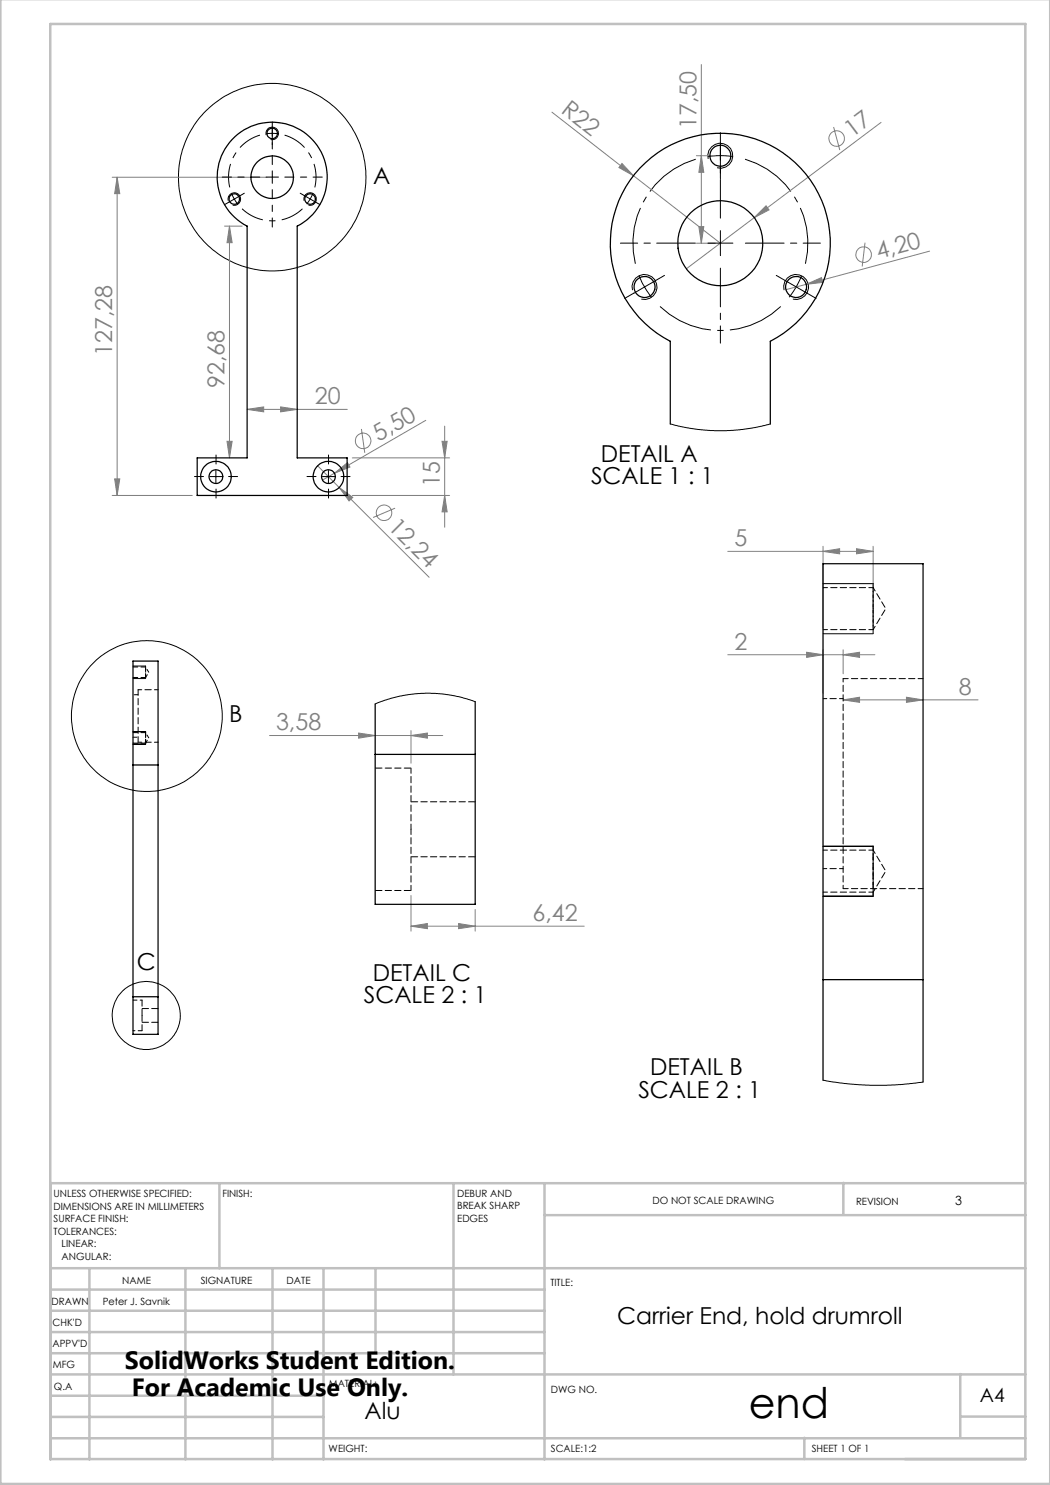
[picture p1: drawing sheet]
<svg xmlns="http://www.w3.org/2000/svg" width="210mm" height="297mm" viewBox="0 0 210 297" stroke-linecap="round" stroke-linejoin="round" font-family="sans-serif">
<g fill="none" stroke="#808080" stroke-width=".2">
<path d="M140.3 12.9v35.7M22.4 35.5h31M23.4 35.5l.6 3.2h-1.1zM23.4 35.5v63.6M110.4 22.4l16.3 12.7M124.4 32.7l2.3 2.4-2.9-1.6zM126.7 35.1l17.4 13.5M139.3 31.1h3.8M140.3 31.1l.5 3.4h-1zM166.7 25.4l1.3 4.6M176.2 24.5l-38.9 29.3M44.9 45.2h3.5"/>
<path d="M45.9 45.2v46.4M45.9 45.2l.5 3.3h-1zM139.3 48.6h3.8M139.8 45.3h1l-.5 3.3zM153.2 41.2l.6 .8-3 1.5zM161.3 56.9l3-1.4 .3 1zM161.3 56.9l-4.1 1M173 48.5l-.6 4.8M185.9 50.2l-24.6 6.7M22.4 99.1h16.1M22.9 95.8h1.1l-.6 3.3zM45.4 88.3h1l-.5 3.3z"/>
<path d="M49.4 81.9l3.3-.5v1zM49.4 81.9h20.1M56.1 81.4l3.3 .5-3.3 .5zM63.5 93.2l4.3 4.3M66.9 94.6l2.6-2.1 .5 .9zM66.9 94.6l-2.4 1.4M67.8 97.5l2.8 2-.8 .7zM67.8 97.5l18 18M70.4 99.1h19.5M70.4 91.6h19.5M72.3 85.8l.7 4.8M85.2 84.1l-18.3 10.5"/>
<path d="M88.4 88.3h1l-.5 3.3zM88.9 85.2v20.2M88.9 99.1l.5 3.3h-1zM79 101.6l-4.4 1.9M145.6 110.3h29M164.6 110.3l3.3-.6v1.1zM164.6 109.3v16.4M171.3 109.7l3.3 .6-3.3 .5zM174.6 109.3v16.4M145.6 130.9h29.4M161.3 130.5l3.3 .4-3.3 .6zM164.6 130v8.7"/>
<path d="M168.6 140l3.3-.6v1.1zM168.6 130.9l3.3-.4v1zM168.6 140h27M168.6 130v4.8M181.3 139.4l3.3 .6-3.3 .5zM53.9 147.1h34.6M71.7 146.6l3.3 .5-3.3 .5zM82.2 147.1l3.3-.5v1zM82.2 146.1v6.5M82.2 179.1v7.1M82.2 185.2l3.3-.5v1zM82.2 185.2h34.6"/>
<path d="M91.7 184.7l3.3 .5-3.3 .5zM95 181.9v4.3"/>
<circle cx="167.3" cy="27.7" r="1.57"/>
<circle cx="172.7" cy="50.9" r="1.56"/>
<circle cx="72.6" cy="88.2" r="1.56"/>
<circle cx="76.8" cy="102.5" r="1.55"/>
</g>
<g fill="none" stroke="#000" stroke-width=".2">
<path d="M46.3 38.7l.5 1.1M46.8 39.8l-1 .6M46.8 39.8l.8 1M47.9 39.2l-1.1 .6M53.2 27a1.26 1.26 0 0 1 1.1-1.6 1.26 1.26 0 0 1 1.4 1.4 1.26 1.26 0 0 1-1.6 1.1M141.6 31.8a2.49 2.49 0 0 1 2.2-3.1 2.49 2.49 0 0 1 2.7 2.7 2.49 2.49 0 0 1-3.1 2.1M45.6 40.1a1.26 1.26 0 0 1 1.2-1.5 1.26 1.26 0 0 1 1.3 1.3 1.26 1.26 0 0 1-1.6 1.1M60.8 40.1a1.25 1.25 0 0 1 1.1-1.5 1.25 1.25 0 0 1 1.4 1.3 1.25 1.25 0 0 1-1.6 1.1M126.5 58a2.5 2.5 0 0 1 2.2-3.1 2.5 2.5 0 0 1 2.7 2.8 2.5 2.5 0 0 1-3.1 2.1M127.8 55.1l1.1 2.3M128.9 57.4l1.4 2.1M128.9 57.4l-2.1 1.3"/>
<path d="M131.1 56.2l-2.2 1.2M156.8 58a2.5 2.5 0 0 1 2.2-3.1 2.5 2.5 0 0 1 2.7 2.8 2.5 2.5 0 0 1-3.1 2.1M41.9 95.3h2.6M43.2 94.1v2.5M64.5 95.3h2.4M65.7 94.1v2.5M164.6 116.7h10M26.6 133.2h2.5M26.6 135.7h2.5M164.6 126.7h10M26.6 146.3h2.5M26.6 148.8h2.5"/>
<path d="M164.6 169.3h10M164.6 179.2h10"/>
<circle cx="54.4" cy="35.4" r="18.8"/>
<circle cx="29.4" cy="143.2" r="15.1"/>
<circle cx="29.2" cy="203.1" r="6.8"/>
</g>
<path d="M54.5 26.7l-1.3 .1M54.5 26.7l1.2 .1M62 39.8l.6-1.1M62 39.8l-.7 1M144.1 31.1l-2.5 .2M144.1 31.1l2.5 .2M159.2 57.4l1.1-2.3M159.2 57.4l-1.4 2" fill="none" stroke="#000" stroke-width=".2" stroke-dasharray="15.2 1.3 1.3 1.3" stroke-linecap="butt"/>
<path d="M52 27a8.8 8.8 0 0 0-6 10.5M63 37.5a8.7 8.7 0 0 0-6.1-10.5M48.4 41.8a8.7 8.7 0 0 0 12.1 0" fill="none" stroke="#000" stroke-width=".2" stroke-dasharray="15.2 1.3 1.3 1.3" stroke-dashoffset="10.5" stroke-linecap="butt"/>
<path d="M139.1 31.8a17.5 17.5 0 0 0-12 21M161.1 52.8a17.5 17.5 0 0 0-12.1-21M132 61.3a17.5 17.5 0 0 0 24.2 0" fill="none" stroke="#000" stroke-width=".2" stroke-dasharray="15.2 1.3 1.3 1.3" stroke-dashoffset="3.8" stroke-linecap="butt"/>
<g fill="none" stroke="#c0c0c0" stroke-width=".5">
<path d="M.1 -.1v296.9h209.9v-296.9M10.1 4.8h195v287h-195zM43.9 236.6v17M90.7 236.6v38.3M108.9 236.6v55.3M168.7 236.6v6.3M205.1 236.6h-195v55.3M10.1 253.6h195M10.1 257.9h98.8M17.9 253.6v38.3M37.1 253.6v38.3M54.5 253.6v38.3"/>
<path d="M64.7 253.6v38.3M75.1 253.6v17M108.9 243h96.2M10.1 270.6h98.8M10.1 266.4h98.8M10.1 262.1h98.8M10.1 279.1h54.6M10.1 274.9h195M192.1 274.8v12.7M10.1 287.7h195M10.1 283.4h54.6M160.9 287.5v4.3"/>
<path d="M192.1 283.3h13"/>
</g>
<g fill="none" stroke="#000" stroke-width=".2" stroke-dasharray="15.2 1.3 1.3 1.3">
<path d="M48 39.2l.9-.6M54.5 35.4v-1.2M54.5 35.4h-1.3M54.5 35.4v1.3M54.5 35.4h1.2M54.5 26.7v-1.3M54.5 26.7v1.2M54.5 25.4v-1M54.5 27.9v1.1M61 39.2l-1-.6M62 39.8l1.1 .6M62 39.8l-1-.6"/>
<path d="M144.1 31.1v-2.5M144.1 31.1v2.5M144.1 28.6v-2.1M144.1 33.6v2.1M45.8 40.4l-.9 .5M63.1 40.4l.9 .5M126.8 58.6l-1.9 1.1M131.1 56.1l1.8-1M144.1 48.6v-2.5M144.1 48.6h-2.5M144.1 48.6v2.5M144.1 48.6h2.5"/>
<path d="M157.1 56.1l-1.8-1M159.2 57.4l2.2 1.2M159.2 57.4l-2.1-1.3M161.4 58.6l1.8 1.1M40.7 95.3h-1.8M43.2 92.8v-1.8M43.2 97.8v1.8M45.7 95.3h1.8M63.2 95.3h-1.8M65.7 92.8v-1.8M65.7 97.8v1.8M68.2 95.3h1.8"/>
</g>
<path d="M52 35.4h-7.5M54.5 32.9v-7.5M54.5 37.9v7.5M57 35.4h7.5" fill="none" stroke="#000" stroke-width=".2" stroke-dasharray="15.2 1.3 1.3 1.3" stroke-dashoffset="13.4"/>
<path d="M139.1 48.6h-15M144.1 43.6v-15M144.1 53.6v15M149.1 48.6h15" fill="none" stroke="#000" stroke-width=".2" stroke-dasharray="15.2 1.3 1.3 1.3" stroke-dashoffset="7.5"/>
<path d="M174.6 126.7v-10M174.6 179.2v-10" fill="none" stroke="#000" stroke-width=".2" stroke-dasharray="1.3 .6" stroke-dashoffset=".4"/>
<path d="M29.1 135.7v-2.5M29.1 148.8v-2.5" fill="none" stroke="#000" stroke-width=".2" stroke-dasharray="1.3 .6" stroke-dashoffset=".3"/>
<g fill="#808080">
<path d="M124.4 32.7l2.3 2.4-2.9-1.6z"/>
<path d="M161.3 56.9l3-1.4 .3 1z"/>
<path d="M66.9 94.6l2.6-2.1 .5 .9z"/>
<path d="M153.2 41.2l.6 .8-3 1.5z"/>
<path d="M67.8 97.5l2.8 2-.8 .7z"/>
<path d="M181.3 139.4l3.3 .6-3.3 .5zM168.6 140l3.3-.6v1.1zM168.6 130.9l3.3-.4v1zM161.3 130.5l3.3 .4-3.3 .6zM82.2 147.1l3.3-.5v1zM71.7 146.6l3.3 .5-3.3 .5zM91.7 184.7l3.3 .5-3.3 .5zM82.2 185.2l3.3-.5v1z"/>
<path d="M164.6 110.3l3.3-.6v1.1zM171.3 109.7l3.3 .6-3.3 .5z"/>
<path d="M22.9 95.8h1.1l-.6 3.3zM23.4 35.5l.6 3.2h-1.1z"/>
<path d="M45.4 88.3h1l-.5 3.3zM45.9 45.2l.5 3.3h-1z"/>
<path d="M88.4 88.3h1l-.5 3.3zM88.9 99.1l.5 3.3h-1zM140.3 31.1l.5 3.4h-1zM139.8 45.3h1l-.5 3.3z"/>
<path d="M49.4 81.9l3.3-.5v1zM56.1 81.4l3.3 .5-3.3 .5z"/>
</g>
<g fill="none" stroke="#000" stroke-width=".25">
<path d="M46.4 27.9a11 11 0 0 1 16.8 .9 11 11 0 0 1-3.8 16.4v46.4h10v7.5h-30v-7.5h10v-46.4a11 11 0 0 1-3-17.3zM134.1 84.8v-16.5a22 22 0 0 1-7.1-33.5 22 22 0 0 1 34.2 0 22 22 0 0 1-7.1 33.5v16.5M26.6 153v-20.8h5v20.8M26.6 153v53.9h5v-53.9M26.6 153h5M75 150.9h20M95 140.3v40.6h-20v-40.1M26.6 199.4h5M164.6 195.9v-83.2h20v83.2M164.6 195.9h20M164.6 195.9v20.1M184.6 195.9v20.5"/>
<circle cx="46.9" cy="39.8" r="1.05"/>
<circle cx="54.4" cy="26.7" r="1.05"/>
<circle cx="54.4" cy="35.4" r="4.2"/>
<circle cx="62" cy="39.8" r="1.05"/>
<circle cx="144.1" cy="31.1" r="2.1"/>
<circle cx="128.9" cy="57.4" r="2.1"/>
<circle cx="144" cy="48.7" r="8.5"/>
<circle cx="159.2" cy="57.4" r="2.1"/>
<circle cx="43.2" cy="95.3" r="1.38"/>
<circle cx="43.2" cy="95.3" r="3.1"/>
<circle cx="65.7" cy="95.3" r="1.38"/>
<circle cx="65.7" cy="95.3" r="3.1"/>
</g>
<path d="M134.1 84.8l4 .9 4.8 .4h2.4l3.2-.2 2.6-.4 3-.7M95 140.3l-2.5-.8-2.3-.5-3.1-.3-2-.1-2 .1-3.1 .5-3.1 .8-1.9 .8M164.6 216l4.3 .7 5.1 .4 5-.1 5.6-.6" fill="none" stroke="#000" stroke-width=".2"/>
<path d="M27.6 137.9v10.5M28.4 203.1v-3.1M28.4 206.1v-3" fill="none" stroke="#000" stroke-width=".2" stroke-dasharray="1.3 .6" stroke-dashoffset=".1"/>
<path d="M27.6 138.9h-1M29.1 134.4v-1M29.1 135.5v-1.1M31.6 137.9h-4M168.6 139.7h-4M174.6 125.9l2.6-4.2-2.6-4.2M26.6 147.4h1M27.6 148.4h4M29.1 147.6v-1.1M29.1 148.6v-1M164.6 173.7h4M174.6 178.4l2.6-4.2-2.6-4.2" fill="none" stroke="#000" stroke-width=".2" stroke-dasharray="1.3 .6" stroke-dashoffset=".5"/>
<path d="M26.6 206.1h1.8M28.4 200h-1.8" fill="none" stroke="#000" stroke-width=".2" stroke-dasharray="1.3 .6" stroke-dashoffset=".9"/>
<path d="M28.4 204.5h3.2M31.6 201.7h-3.2" fill="none" stroke="#000" stroke-width=".2" stroke-dasharray="1.3 .6"/>
<path d="M26.6 135.5h2.5M29.1 133.4h-2.5M184.6 135.7h-16M26.6 148.6h2.5M29.1 146.5h-2.5M168.6 177.7h16" fill="none" stroke="#000" stroke-width=".2" stroke-dasharray="1.3 .6" stroke-dashoffset=".3"/>
<path d="M29.1 135.5l.7-1.1M29.8 134.4l-.7-1M168.6 135.7v42M29.1 148.6l.7-1M29.8 147.6l-.7-1.1" fill="none" stroke="#000" stroke-width=".2" stroke-dasharray="1.3 .6" stroke-dashoffset=".6"/>
<path d="M174.6 117.5h-10M164.6 125.9h10M174.6 121.7v-4.2M174.6 125.9v-4.2M164.6 178.4h10M174.6 174.2v-4.2M174.6 178.4v-4.2M174.6 170h-10" fill="none" stroke="#000" stroke-width=".2" stroke-dasharray="1.3 .6" stroke-dashoffset=".4"/>
<path d="M82.2 165.9v-12.3M82.2 178.1v-12.2" fill="none" stroke="#000" stroke-width=".2" stroke-dasharray="1.3 .6" stroke-dashoffset=".2"/>
<path d="M82.2 153.6h-7.2M75 178.1h7.2M82.2 171.4h12.8M95 160.4h-12.8" fill="none" stroke="#000" stroke-width=".2" stroke-dasharray="1.3 .6" stroke-dashoffset="-.1"/>
<text font-size="8.5" x="149.7" y="283.5">end</text>
<g font-size="5">
<text x="25" y="273.7">SolidWorks Student Edition.</text>
<text x="26.4" y="279.2">For Academic Use Only.</text>
</g>
<g font-size="4.7" fill="#808080">
<text x="112" y="22.4" transform="rotate(38 112 22.4)">R22</text>
<text x="139.3" y="25.8" transform="rotate(-90 139.3 25.8)">17,50</text>
<text x="170.4" y="27.5" transform="rotate(-37 170.4 27.5)">17</text>
<text x="175.7" y="51.9" transform="rotate(-15 175.7 51.9)">4,20</text>
<text x="22.4" y="71.2" transform="rotate(-90 22.4 71.2)">127,28</text>
<text x="44.9" y="77.7" transform="rotate(-90 44.9 77.7)">92,68</text>
<text x="63" y="80.8">20</text>
<text x="75.7" y="88.4" transform="rotate(-30 75.7 88.4)">5,50</text>
<text x="87.9" y="97.4" transform="rotate(-90 87.9 97.4)">15</text>
<text x="77.4" y="105.6" transform="rotate(45 77.4 105.6)">12,24</text>
<text x="146.9" y="109.2">5</text>
<text x="146.9" y="129.9">2</text>
<text x="191.8" y="138.9">8</text>
<text x="55.2" y="146.1">3,58</text>
<text x="106.5" y="184.2">6,42</text>
</g>
<g font-size="4.7">
<text x="74.6" y="36.7">A</text>
<text x="120.2" y="92.3">DETAIL A</text>
<text x="118.2" y="96.8">SCALE 1 : 1</text>
<text x="45.8" y="144.5">B</text>
<text x="27.4" y="194">C</text>
<text x="74.5" y="196.1">DETAIL C</text>
<text x="72.8" y="200.6">SCALE 2 : 1</text>
<text x="130" y="215.1">DETAIL B</text>
<text x="127.7" y="219.6">SCALE 2 : 1</text>
<text x="123.4" y="264.8">Carrier End, hold drumroll</text>
<text x="72.9" y="283.8">Alu</text>
</g>
<text font-size="3.9" x="196" y="280.4">A4</text>
<text font-size="2.5" x="191.1" y="240.9">3</text>
<g font-size="2">
<text x="10.7" y="239.5">UNLESS OTHERWISE SPECIFIED:</text>
<text x="44.5" y="239.5">FINISH:</text>
<text x="91.4" y="239.4">DEBUR AND</text>
<text x="10.7" y="242">DIMENSIONS ARE IN MILLIMETERS</text>
<text x="10.7" y="244.5">SURFACE FINISH:</text>
<text x="91.4" y="241.9">BREAK SHARP</text>
<text x="91.4" y="244.4">EDGES</text>
<text x="130.5" y="240.8">DO NOT SCALE DRAWING</text>
<text x="171.2" y="241">REVISION</text>
<text x="10.7" y="247">TOLERANCES:</text>
<text x="12.3" y="249.5">LINEAR:</text>
<text x="12.3" y="252">ANGULAR:</text>
<text x="24.4" y="256.9">NAME</text>
<text x="40.1" y="256.8">SIGNATURE</text>
<text x="57.3" y="256.8">DATE</text>
<text x="110.1" y="257.1">TITLE:</text>
<text x="10.3" y="260.9">DRAWN</text>
<text x="20.6" y="261">Peter J. Savnik</text>
<text x="10.5" y="269.3">APPV'D</text>
<text x="10.5" y="265.2">CHK'D</text>
<text x="10.6" y="273.6">MFG</text>
<text x="10.8" y="278">Q.A</text>
<text x="65.8" y="277.4">MATERIAL:</text>
<text x="110.2" y="278.5">DWG NO.</text>
<text x="65.7" y="290.4">WEIGHT:</text>
<text x="110.2" y="290.5">SCALE:1:2</text>
<text x="162.4" y="290.4">SHEET 1 OF 1</text>
</g>
</svg>
